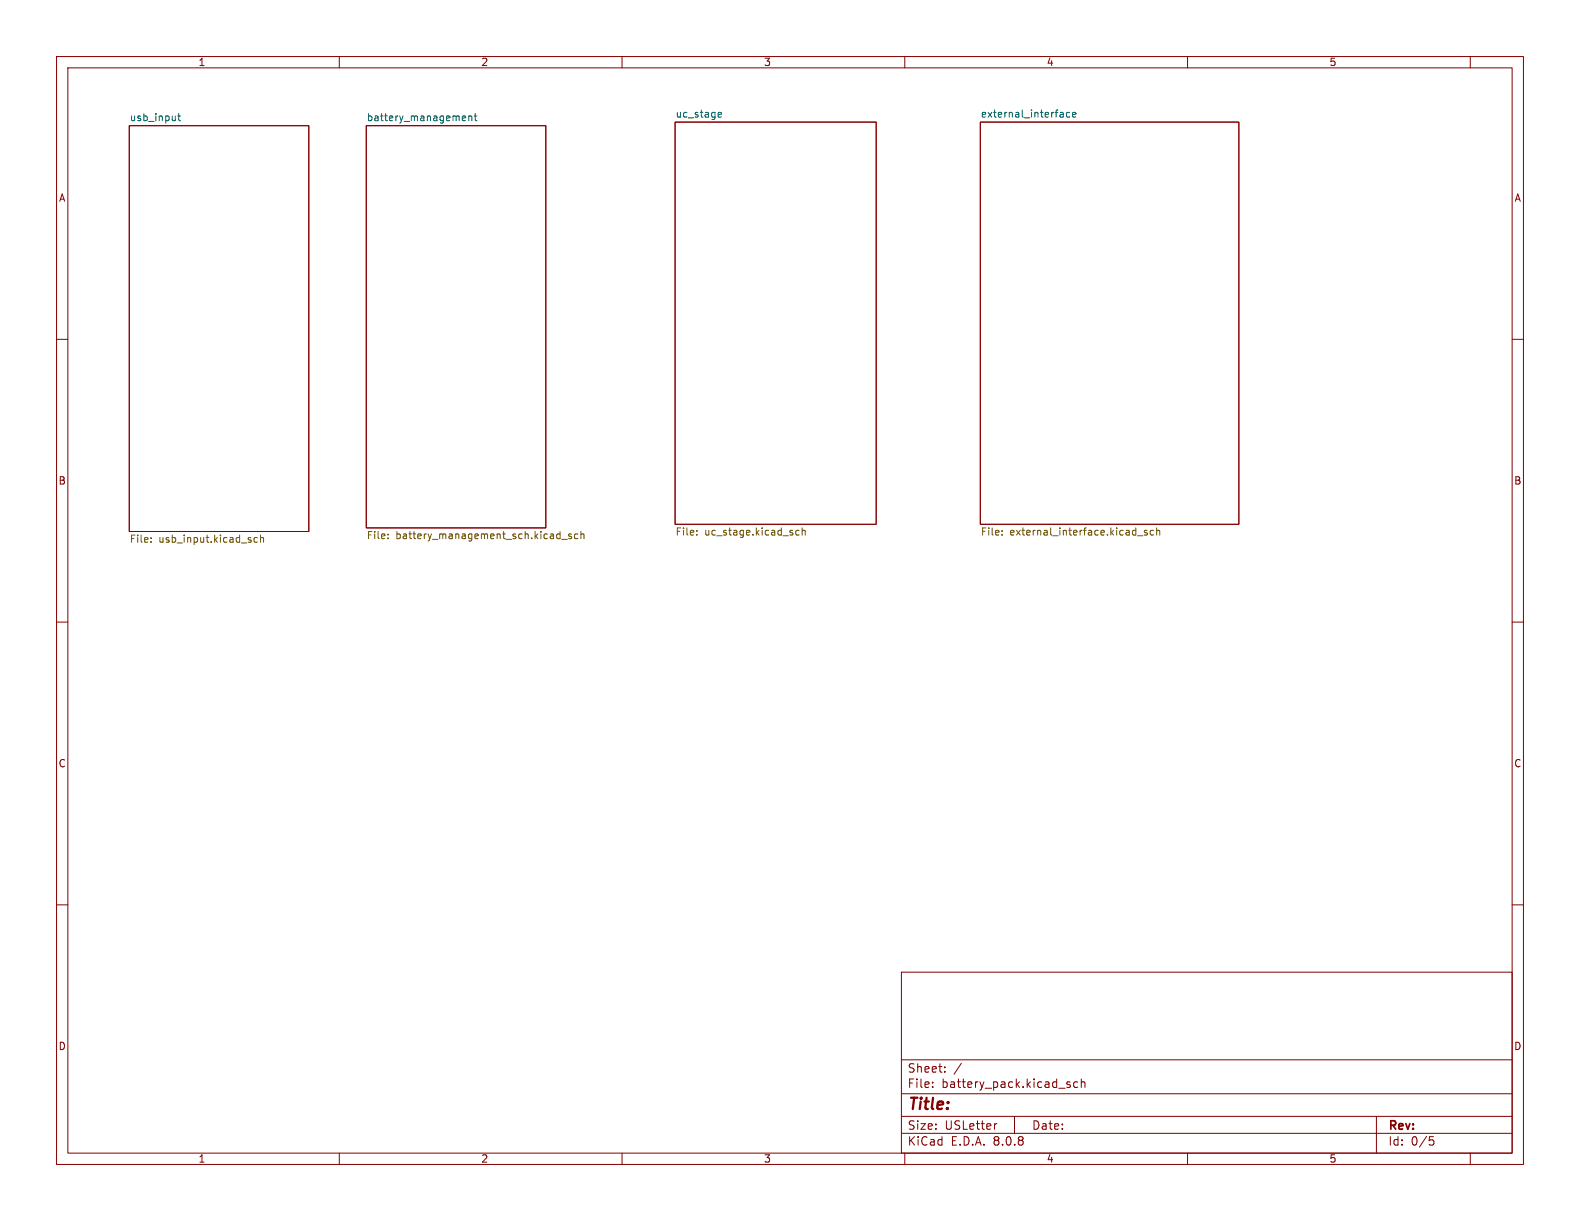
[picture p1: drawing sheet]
<svg xmlns="http://www.w3.org/2000/svg" width="279mm" height="216mm" viewBox="0 0 279 216" stroke-linecap="round" stroke-linejoin="round" font-family="sans-serif">
<g fill="none" stroke="#840000" stroke-width=".18">
<path d="M10 10h259.4v195.9h-259.4zM12 12h255.4v191.9h-255.4zM60 10v2M110 10v2M160 10v2M210 10v2M260 10v2M22.9 22.2h31.7v71.8h-31.7zM64.8 22.2h31.7v71.1h-31.7zM119.4 21.6h35.5v71.1h-35.5zM173.4 21.6h45.7v71.1h-45.7zM10 60h2"/>
<path d="M267.4 60h2M10 110h2M267.4 110h2M10 160h2M159.4 171.9h108v32h-108zM267.4 160h2M159.4 197.4h108M159.4 193.4h108M159.4 187.4h108M164.9 192.1v.2M164.9 191.4v.1M167.1 189.4v.2"/>
<path d="M167.1 188.7v.1M170 188l-1.3 1.9M176.3 198.7l-.3 .1M179.4 197.4v3M188.9 191.8l.3 .1 .1 .2-.2 .2h-.3M188.9 191.3l.3 .1M190.6 191.4l-.5-.1-.2 .3v.4l.1 .2h.6M191.2 191.4l.2-.1 .4 .1 .1 .9M191.2 190.8v1.5M243.4 197.4v6.5M60 203.9v2M110 203.9v2"/>
<path d="M159.4 200.4h108M160 203.9v2M210 203.9v2M252.8 201h.7M252.9 201.6h.4l.3 .2-.2 .6-.5 .1M260 203.9v2"/>
</g>
<g fill="none" stroke="#006464" stroke-width=".18">
<path d="M127 19.9h.4l.2 .3-.6 .1M187.8 19.9l.2 .1v.7M189.2 19.9h-.4l-.2 .2 .1 .6h.5M31.4 20.5h.5M31.6 20.1v1.1l.3 .1M81.9 20.5l.4 .1v.2l-.6 .1M82.3 21.3h-.4M82.9 20.6l.2-.1 .3 .1v.7M82.9 20.5v.8M83.9 20.5h.4M84 20.1v1.1l.3 .1M127 20.7h.5"/>
<path d="M188 20.7h-.1M188 20.2h-.1M189.7 20.3l.6-.1-.1-.3h-.4l-.1 .1v.7h.5"/>
</g>
<g fill="none" stroke="#725600" stroke-width=".18">
<path d="M26.7 95.8v.1M26.7 95.1v.1M45.5 95.1l-.3-.1-.3 .3 .1 .5h.5M46.1 95.2l.1-.2 .3 .1 .1 .8M46.1 94.6v1.3M68.6 95.1v.2M68.6 94.5v.1M99.3 95.4h1M101 94.5l-.3-.1-.1 .2v.2l.4 .1v.3h-.4M102.2 94.5l-.4-.1-.2 .2 .1 .6h.5M102.7 94.5l.2-.1 .3 .1 .1 .8M102.7 94v1.3"/>
<path d="M123.2 94.5v.1M123.2 93.8v.2M141.3 93.8h-.4l-.2 .2 .1 .6h.5M141.9 93.9l.1-.1h.3l.1 .8M141.9 93.3v1.3M177.2 94.5v.1M177.2 93.8v.2M201.2 94.7h.9M202.8 93.8h-.3l-.1 .2v.1l.4 .2v.3h-.4M204 93.8h-.4l-.2 .2 .1 .6h.5M204.5 93.9l.2-.1h.3l.1 .8M204.5 93.3v1.3"/>
</g>
<text font-size="2.8" fill="#840000" x="160.4" y="196.8">Title:</text>
<g font-size="2.1" fill="#840000">
<text x="160.4" y="189.9">Sheet:</text>
<text x="160.4" y="192.6">File:</text>
<text x="166.5" y="192.6">battery_pack.kicad_sch</text>
<text x="160.4" y="202.8">KiCad</text>
<text x="160.4" y="200">Size:</text>
<text x="167.1" y="200">USLetter</text>
<text x="168.1" y="202.8">E.D.A.</text>
<text x="175.7" y="202.8">8.0.8</text>
<text x="182.4" y="200">Date:</text>
<text x="245.4" y="200.2">Rev:</text>
<text x="245.4" y="202.8">Id:</text>
<text x="249.5" y="202.8">0/5</text>
</g>
<g font-size="1.8" fill="#840000">
<text x="35" y="11.9">1</text>
<text x="85" y="11.9">2</text>
<text x="135" y="11.9">3</text>
<text x="185" y="11.9">4</text>
<text x="235" y="11.9">5</text>
<text x="10.3" y="35.9">A</text>
<text x="267.7" y="35.9">A</text>
<text x="10.3" y="85.9">B</text>
<text x="267.7" y="85.9">B</text>
<text x="10.3" y="135.9">C</text>
<text x="267.7" y="135.9">C</text>
<text x="10.3" y="185.9">D</text>
<text x="267.7" y="185.9">D</text>
<text x="35" y="205.8">1</text>
<text x="85" y="205.8">2</text>
<text x="135" y="205.8">3</text>
<text x="185" y="205.8">4</text>
<text x="235" y="205.8">5</text>
</g>
<g font-size="1.8" fill="#006464">
<text x="22.9" y="21.5">usb_input</text>
<text x="64.8" y="21.5">battery_management</text>
<text x="119.4" y="20.9">uc_stage</text>
<text x="173.4" y="20.9">external_interface</text>
</g>
<g font-size="1.8" fill="#725600">
<text x="64.8" y="95.7">File:</text>
<text x="70" y="95.7">battery_management_sch.kicad_sch</text>
<text x="119.4" y="95">File:</text>
<text x="124.6" y="95">uc_stage.kicad_sch</text>
<text x="173.4" y="95">File:</text>
<text x="178.6" y="95">external_interface.kicad_sch</text>
<text x="22.9" y="96.3">File:</text>
<text x="28.1" y="96.3">usb_input.kicad_sch</text>
</g>
</svg>
